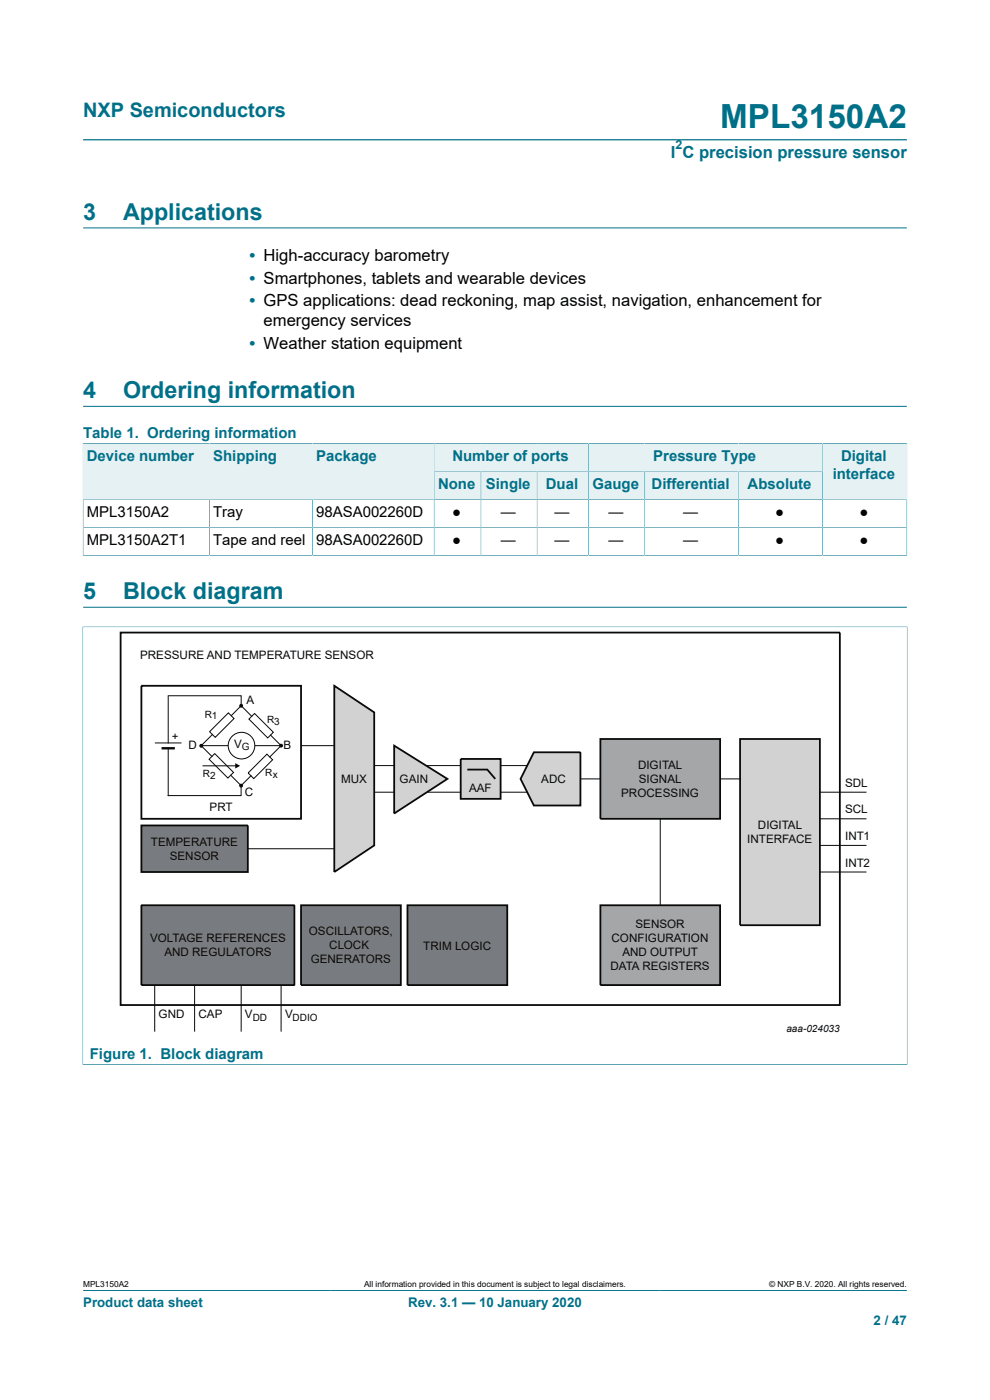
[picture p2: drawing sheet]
<svg xmlns="http://www.w3.org/2000/svg" width="210mm" height="297mm" viewBox="0 0 210 297" stroke-linecap="round" stroke-linejoin="round" font-family="sans-serif">
<path d="M17.6 29.7h174.8M17.6 48.3h174.8M17.6 86.2h174.8M92.1 94.1h32.8v5.9h-32.8zM17.6 273.8h174.8" fill="none" stroke="#007088" stroke-width=".21"/>
<path d="M92.2 94.2h32.6v5.8h-32.6z" fill="#e6f1f3"/>
<path d="M124.9 94.1h49.6v5.9h-49.6z" fill="none" stroke="#007088" stroke-width=".21"/>
<path d="M124.9 94.2h49.5v5.8h-49.5z" fill="#e6f1f3"/>
<path d="M17.6 94v12h26.8v-11.9h-26.8" fill="none" stroke="#007088" stroke-width=".21"/>
<path d="M17.7 94.2h26.7v11.7h-26.7z" fill="#e6f1f3"/>
<path d="M44.4 94.1h21.9v11.9h-21.9z" fill="none" stroke="#007088" stroke-width=".21"/>
<path d="M44.5 94.2h21.7v11.7h-21.7z" fill="#e6f1f3"/>
<path d="M66.3 94.1h25.8v11.9h-25.8z" fill="none" stroke="#007088" stroke-width=".21"/>
<g fill="#e6f1f3">
<path d="M66.4 94.2h25.6v11.7h-25.6z"/>
<path d="M92.2 100.1h9.8v5.8h-9.8z"/>
</g>
<path d="M92.1 100h9.9v6h-9.9z" fill="none" stroke="#007088" stroke-width=".21"/>
<path d="M102.1 100.1h11.8v5.8h-11.8z" fill="#e6f1f3"/>
<path d="M102 100h11.9v6h-11.9z" fill="none" stroke="#007088" stroke-width=".21"/>
<path d="M114 100.1h10.8v5.8h-10.8z" fill="#e6f1f3"/>
<path d="M113.9 100h11v6h-11z" fill="none" stroke="#007088" stroke-width=".21"/>
<path d="M124.9 100.1h11.8v5.8h-11.8z" fill="#e6f1f3"/>
<path d="M124.9 100h11.9v6h-11.9z" fill="none" stroke="#007088" stroke-width=".21"/>
<path d="M136.8 100.1h19.8v5.8h-19.8z" fill="#e6f1f3"/>
<path d="M136.8 100h19.8v6h-19.8z" fill="none" stroke="#007088" stroke-width=".21"/>
<path d="M156.7 100.1h17.7v5.8h-17.7z" fill="#e6f1f3"/>
<path d="M192.4 94v12h-35.8v-6h17.9M192.4 94.1h-17.9v11.9" fill="none" stroke="#007088" stroke-width=".21"/>
<path d="M174.6 94.2h17.7v11.7h-17.7z" fill="#e6f1f3"/>
<g fill="none" stroke="#007088" stroke-width=".21">
<path d="M17.6 117.8h174.8M17.6 117.9v-11.9h174.8v11.9M17.6 111.9h174.8M44.4 106v11.8M66.3 106v11.8M92.1 106v11.8M102 106v11.8M113.9 106v11.8M124.9 106v11.8M136.8 106v11.8M156.6 106v11.8M174.5 106v11.8"/>
<path d="M17.5 133h175M17.6 132.9v93M17.6 128.8h174.8M192.4 132.9v93M17.5 225.8h175"/>
</g>
<path d="M30 192h32.4v17h-32.4z" fill="#787c81"/>
<path d="M30 192h32.4v17h-32.4z" fill="none" stroke="#090909" stroke-width=".38"/>
<path d="M63.9 192h21.1v17h-21.1z" fill="#787c81"/>
<path d="M63.9 192h21.1v17h-21.1z" fill="none" stroke="#090909" stroke-width=".38"/>
<path d="M86.4 192h21.2v17h-21.2z" fill="#787c81"/>
<path d="M86.4 192h21.2v17h-21.2z" fill="none" stroke="#090909" stroke-width=".38"/>
<path d="M30 175.1h22.6v9.9h-22.6z" fill="#787c81"/>
<path d="M30 175.1h22.6v9.9h-22.6z" fill="none" stroke="#090909" stroke-width=".38"/>
<path d="M127.4 156.8h25.4v16.9h-25.4z" fill="#a4a6a8"/>
<path d="M127.4 156.8h25.4v16.9h-25.4z" fill="none" stroke="#090909" stroke-width=".38"/>
<path d="M127.4 192h25.4v17h-25.4z" fill="#a4a6a8"/>
<path d="M127.4 192h25.4v17h-25.4z" fill="none" stroke="#090909" stroke-width=".38"/>
<path d="M157 156.8h16.9v39.5h-16.9z" fill="#d2d2d3"/>
<path d="M157 156.8h16.9v39.5h-16.9z" fill="none" stroke="#090909" stroke-width=".38"/>
<path d="M113.2 159.6h9.9v11.3h-9.9l-2.8-5.7z" fill="#d2d2d3"/>
<path d="M113.2 159.6h9.9v11.3h-9.9l-2.8-5.7z" fill="none" stroke="#090909" stroke-width=".38"/>
<path d="M97.7 161h8.5v8.5h-8.5z" fill="#d2d2d3"/>
<path d="M97.7 161h8.5v8.5h-8.5z" fill="none" stroke="#090909" stroke-width=".38"/>
<path d="M83.6 158.2l11.3 7-11.3 7.4z" fill="#d2d2d3"/>
<path d="M83.6 158.2l11.3 7-11.3 7.4z" fill="none" stroke="#090909" stroke-width=".38"/>
<path d="M70.9 145.5l8.5 5.6v28.2l-8.5 5.7z" fill="#d2d2d3"/>
<path d="M25.6 134.2h152.6v79h-152.6zM30 145.5h33.9v28.2h-33.9zM70.9 145.5l8.5 5.6v28.2l-8.5 5.7zM99.1 163.3h4.3l1.7 1.9" fill="none" stroke="#090909" stroke-width=".38"/>
<g fill="none" stroke="#090909" stroke-width=".21">
<path d="M42.8 158.2h5.6M45.1 155.8l-2.4 2.4 2.3 2.3M45.5 159.9l4 4-1.2 1.2-3.9-4zM48.4 151.2l1.2 1.2-3.9 4-1.2-1.2zM49 151.8l2.2-2.1 2.2 2.3M52.8 152.6l1.2-1.2 4 3.9-1.2 1.2zM54.1 158.2h5.5M56.6 160l1.2 1.2-4 4-1.2-1.2zM57.4 155.9l2.2 2.3M59.6 158.2l-2.4 2.4M63.9 158.2h7M48.9 164.5l2.2 2.2 2.1-2.1"/>
<path d="M79.4 168.1h4.2M79.4 162.4h4.2M90.4 162.4h7.3M90.7 168.1h7M106.2 168.1h5.6M106.2 162.4h5.6M123.1 165.2h4.3M152.8 165.2h4.2M173.9 168.1h9.9M173.9 173.7h9.9M173.9 179.3h9.9M52.6 180.1h18.3"/>
<path d="M173.9 185h9.9"/>
</g>
<circle cx="59.6" cy="158.2" r=".28" fill="#090909"/>
<circle cx="59.6" cy="158.2" r=".28" fill="none" stroke="#090909" stroke-width=".25"/>
<circle cx="51.1" cy="166.7" r=".28" fill="#090909"/>
<circle cx="51.1" cy="166.7" r=".28" fill="none" stroke="#090909" stroke-width=".25"/>
<circle cx="51.2" cy="149.7" r=".28" fill="#090909"/>
<circle cx="51.2" cy="149.7" r=".28" fill="none" stroke="#090909" stroke-width=".25"/>
<circle cx="42.7" cy="158.2" r=".28" fill="#090909"/>
<circle cx="42.7" cy="158.2" r=".28" fill="none" stroke="#090909" stroke-width=".25"/>
<g fill="none" stroke="#090909" stroke-width=".21">
<path d="M32.9 157.6h5.6M35.7 147.6h15.5v2.1M35.7 158.7v10.1h15.4v-2.1M35.7 147.8v9.8M36.6 156.2h1.1M37.1 155.6v1.2M43 162.5h7.3M140.1 173.7v18.3M32.8 209v9.9M41.3 209v9.9M51.2 209v9.9M59.6 209v9.9"/>
<circle cx="51.2" cy="158.2" r="2.81"/>
</g>
<path d="M34.3 158.7h2.8" fill="none" stroke="#090909" stroke-width=".51"/>
<path d="M49.9 161.9l1 .6-1 .5z" fill="#000"/>
<text font-size="7.1" fill="#007088" x="152.8" y="27.2">MPL3150A2</text>
<g font-size="4.9" fill="#007088">
<text x="17.6" y="46.6">3</text>
<text x="26.1" y="46.6">Applications</text>
<text x="17.6" y="84.4">4</text>
<text x="26.1" y="84.4">Ordering information</text>
<text x="17.6" y="127.1">5</text>
<text x="26.1" y="127.1">Block diagram</text>
</g>
<text font-size="4.2" fill="#007088" x="17.6" y="24.8">NXP Semiconductors</text>
<g font-size="3.5" fill="#007088">
<text x="142.3" y="33.5">I C precision pressure sensor</text>
<text x="52.9" y="55.5">• High-accuracy barometry</text>
<text x="52.9" y="60.2">• Smartphones, tablets and wearable devices</text>
<text x="52.9" y="65">• GPS applications: dead reckoning, map assist, navigation, enhancement for</text>
<text x="52.9" y="74">• Weather station equipment</text>
</g>
<text font-size="3.5" x="55.9" y="69.2">emergency services</text>
<g font-size="3.2" fill="#007088">
<text x="17.6" y="93">Table 1. Ordering information</text>
<text x="18.4" y="97.9">Device number</text>
<text x="45.2" y="97.9">Shipping</text>
<text x="67.1" y="97.9">Package</text>
<text x="96" y="97.9">Number of ports</text>
<text x="138.6" y="97.9">Pressure Type</text>
<text x="176.6" y="101.7">interface</text>
<text x="178.4" y="97.9">Digital</text>
<text x="92.9" y="103.8">None</text>
<text x="103" y="103.8">Single</text>
<text x="115.8" y="103.8">Dual</text>
<text x="125.7" y="103.8">Gauge</text>
<text x="138.2" y="103.8">Differential</text>
<text x="158.6" y="103.8">Absolute</text>
<text x="19" y="224.7">Figure 1. Block diagram</text>
</g>
<g font-size="3.2">
<text x="18.4" y="109.7">MPL3150A2</text>
<text x="45.2" y="109.7">Tray</text>
<text x="67.1" y="109.7">98ASA002260D</text>
<text x="95.9" y="109.7">●</text>
<text x="106.2" y="109.7">—</text>
<text x="117.6" y="109.7">—</text>
<text x="129" y="109.7">—</text>
<text x="144.9" y="109.7">—</text>
<text x="164.4" y="109.7">●</text>
<text x="182.3" y="109.7">●</text>
<text x="18.4" y="115.7">MPL3150A2T1</text>
<text x="45.2" y="115.7">Tape and reel</text>
<text x="67.1" y="115.7">98ASA002260D</text>
<text x="95.9" y="115.7">●</text>
<text x="106.2" y="115.7">—</text>
<text x="117.6" y="115.7">—</text>
<text x="129" y="115.7">—</text>
<text x="144.9" y="115.7">—</text>
<text x="164.4" y="115.7">●</text>
<text x="182.3" y="115.7">●</text>
</g>
<g font-size="2.8" fill="#007088">
<text x="17.6" y="277.3">Product data sheet</text>
<text x="86.6" y="277.3">Rev. 3.1 — 10 January 2020</text>
<text x="185.3" y="281">2 / 47</text>
</g>
<text font-size="2.6" fill="#007088" x="143.3" y="31.6">2</text>
<g font-size="2.5" fill="#090909">
<text x="29.7" y="139.8">PRESSURE AND TEMPERATURE SENSOR</text>
<text x="52.3" y="149.3">A</text>
<text x="40" y="158.8">D</text>
<text x="49.7" y="158.7">V</text>
<text x="60.1" y="158.9">B</text>
<text x="72.4" y="166.1">MUX</text>
<text x="84.8" y="166.1">GAIN</text>
<text x="114.8" y="166.1">ADC</text>
<text x="135.4" y="163.2">DIGITAL</text>
<text x="135.5" y="166.2">SIGNAL</text>
<text x="179.3" y="166.9">SDL</text>
<text x="44.5" y="172">PRT</text>
<text x="51.9" y="168.9">C</text>
<text x="99.5" y="168">AAF</text>
<text x="131.8" y="169.1">PROCESSING</text>
<text x="179.3" y="172.6">SCL</text>
<text x="32" y="179.5">TEMPERATURE</text>
<text x="158.5" y="178.9">INTERFACE</text>
<text x="160.8" y="175.9">DIGITAL</text>
<text x="179.3" y="178.2">INT1</text>
<text x="36" y="182.5">SENSOR</text>
<text x="179.3" y="183.9">INT2</text>
<text x="134.8" y="196.8">SENSOR</text>
<text x="31.8" y="199.9">VOLTAGE REFERENCES</text>
<text x="34.9" y="202.8">AND REGULATORS</text>
<text x="65.5" y="198.3">OSCILLATORS,</text>
<text x="69.8" y="201.3">CLOCK</text>
<text x="89.8" y="201.4">TRIM LOGIC</text>
<text x="129.7" y="199.8">CONFIGURATION</text>
<text x="132" y="202.7">AND OUTPUT</text>
<text x="65.9" y="204.3">GENERATORS</text>
<text x="129.5" y="205.7">DATA REGISTERS</text>
<text x="33.6" y="216">GND</text>
<text x="42.1" y="216">CAP</text>
<text x="51.9" y="216">V</text>
<text x="60.5" y="216">V</text>
</g>
<g font-size="2.1" fill="#090909">
<text x="43.4" y="152.2">R1</text>
<text x="56.6" y="153.4">R3</text>
<text x="51.3" y="159.2">G</text>
<text x="43.1" y="164.9">R2</text>
<text x="56.3" y="164.7">Rx</text>
<text x="53.6" y="216.5">DD</text>
<text x="62" y="216.5">DDIO</text>
<text x="166.8" y="218.8">aaa-024033</text>
</g>
<g font-size="1.8">
<text x="17.6" y="273.1">MPL3150A2</text>
<text x="77.2" y="273.1">All information provided in this document is subject to legal disclaimers.</text>
<text x="163.2" y="273.1">© NXP B.V. 2020. All rights reserved.</text>
</g>
</svg>
